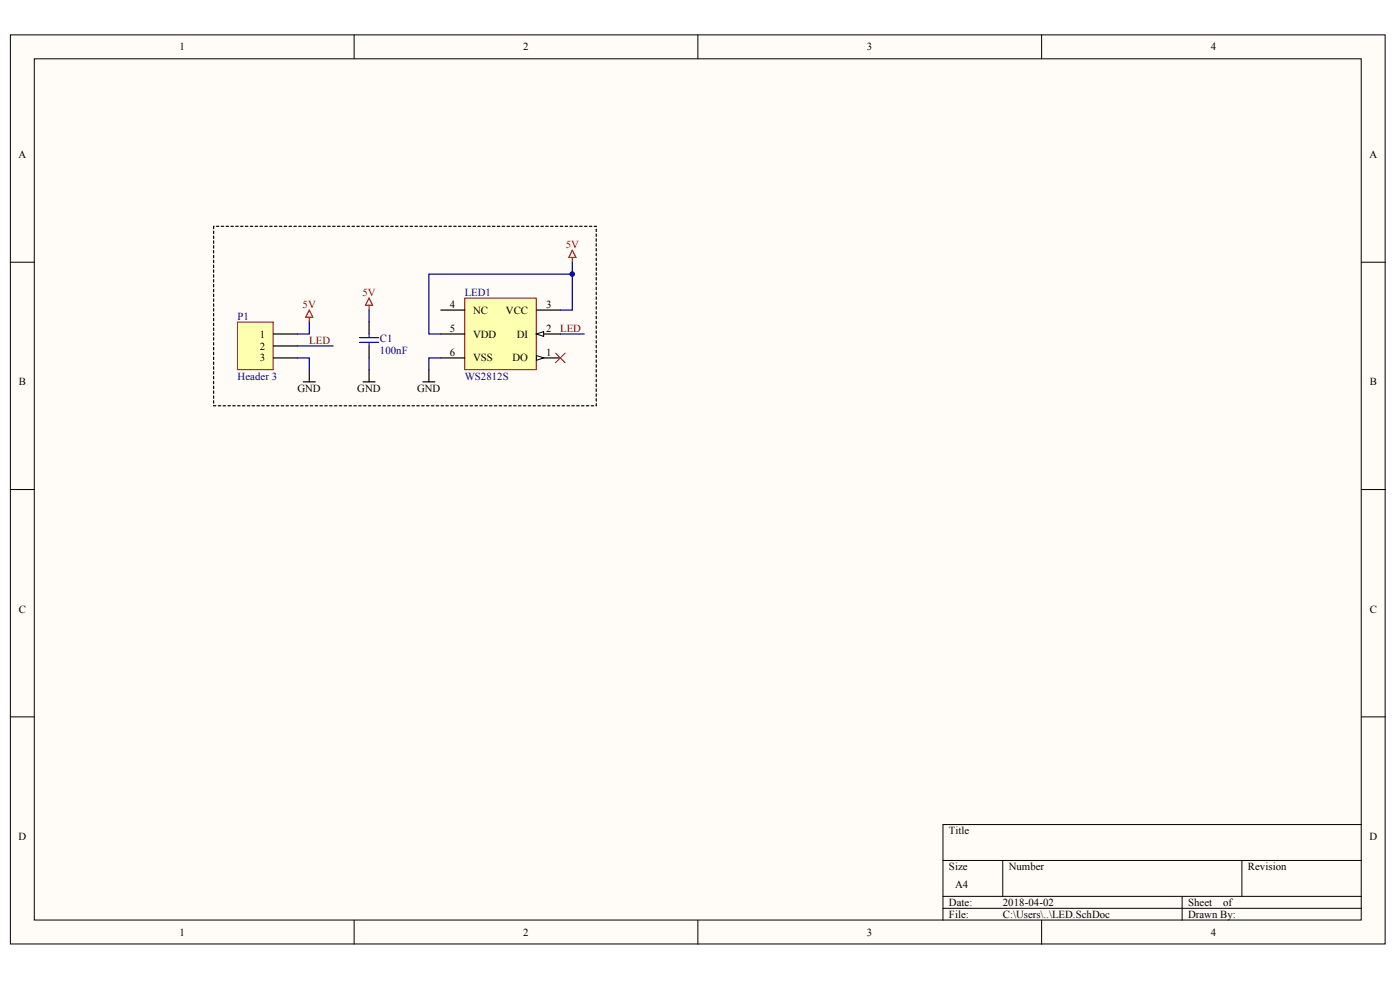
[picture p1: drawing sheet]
<svg xmlns="http://www.w3.org/2000/svg" width="291mm" height="204mm" viewBox="0 0 291 204" stroke-linecap="round" stroke-linejoin="round" font-family="sans-serif">
<g fill="#fffcf8" stroke="#000" stroke-width=".21">
<path d="M2.2 7.2h285.8v189h-285.8z"/>
<path d="M7.1 12.2h275.9v179h-275.9z"/>
</g>
<g fill="none" stroke="#000" stroke-width=".21">
<path d="M73.6 7.2v5M145.1 7.2v5M216.5 7.2v5M2.2 54.5h4.9M283 54.5h5M2.2 101.8h4.9M283 101.8h5M2.2 149h4.9M283 149h5M196 178.9h87M208.5 178.9v7.4M258.2 178.9v7.4"/>
<path d="M283 171.4h-87v19.9M73.6 191.3v5M145.1 191.3v5M196 186.3h87M196 188.8h87M216.5 191.3v5M245.7 186.3v5"/>
</g>
<path d="M96.6 62h14.9v14.8h-14.9z" fill="#ffffb0" stroke="#800000" stroke-width=".21"/>
<path d="M111.5 74.4h5" fill="none" stroke="#000" stroke-width=".25"/>
<path d="M111.5 73.9l1.5 .5-1.5 .5z" fill="#fffcf8" stroke="#000" stroke-width=".21"/>
<path d="M111.5 69.4h5" fill="none" stroke="#000" stroke-width=".25"/>
<path d="M111.5 69.4l1.5-.5v1z" fill="#fffcf8" stroke="#000" stroke-width=".21"/>
<path d="M76.7 66.9v2.5M76.7 71.9v2.5M91.6 64.4h5M91.6 69.4h5M91.6 74.4h5M111.5 64.4h5" fill="none" stroke="#000" stroke-width=".25"/>
<path d="M74.7 71.2h4M74.7 70.2h4M76.7 69.4v.8M76.7 71.2v.7" fill="none" stroke="#00f" stroke-width=".25"/>
<path d="M49.4 66.9h7.4v9.9h-7.4z" fill="#ffffb0" stroke="#800000" stroke-width=".21"/>
<path d="M56.8 69.4h5M56.8 71.9h5M56.8 74.4h5M63.1 79.4h2.4M64.3 76.9v2.5M75.5 79.4h2.5M76.7 76.9v2.5M87.9 79.4h2.5M89.2 76.9v2.5" fill="none" stroke="#000" stroke-width=".25"/>
<path d="M119 52l.7 1.5h-1.5zM119 53.5v1M64.3 64.4l.7 1.5h-1.4zM64.3 65.9v1M76.7 62l.8 1.5h-1.5zM76.7 63.5v.9" fill="none" stroke="#bf0000" stroke-width=".25"/>
<path d="M119 54.5v9.9h-2.5M119 57h-29.8v12.4h2.4M61.8 74.4h2.5v2.5M61.8 71.9h7.5M64.3 66.9v2.5h-2.5M76.7 64.4v2.5M76.7 74.4v2.5M91.6 74.4h-2.4v2.5M116.5 69.4h5" fill="none" stroke="#000080" stroke-width=".25"/>
<circle cx="119" cy="57" r=".47" fill="#000080" stroke="#000080" stroke-width=".21"/>
<path d="M44.4 47v37.3h79.6v-37.3h-79.6" fill="none" stroke="#000" stroke-width=".25" stroke-dasharray=".5 .5"/>
<path d="M115.5 73.4l2 2M117.5 73.4l-2 2" fill="none" stroke="#f00" stroke-width=".21"/>
<g font-size="2.2">
<text x="37.3" y="10.5">1</text>
<text x="108.8" y="10.5">2</text>
<text x="180.2" y="10.5">3</text>
<text x="251.7" y="10.5">4</text>
<text x="3.8" y="32.9">A</text>
<text x="284.7" y="32.9">A</text>
<text x="93.5" y="64">4</text>
<text x="98.3" y="65.2">NC</text>
<text x="105.2" y="65.2">VCC</text>
<text x="113.5" y="64">3</text>
<text x="54" y="70.2">1</text>
<text x="93.5" y="68.9">5</text>
<text x="98.3" y="70.2">VDD</text>
<text x="107.4" y="70.2">DI</text>
<text x="113.5" y="68.9">2</text>
<text x="54" y="72.7">2</text>
<text x="54" y="75.1">3</text>
<text x="93.5" y="73.9">6</text>
<text x="98.3" y="75.1">VSS</text>
<text x="106.5" y="75.1">DO</text>
<text x="113.5" y="73.9">1</text>
<text x="3.9" y="80.1">B</text>
<text x="61.9" y="81.4">GND</text>
<text x="74.3" y="81.4">GND</text>
<text x="86.7" y="81.4">GND</text>
<text x="284.8" y="80.1">B</text>
<text x="3.9" y="127.4">C</text>
<text x="284.8" y="127.4">C</text>
<text x="197.3" y="173.4">Title</text>
<text x="3.8" y="174.6">D</text>
<text x="284.7" y="174.6">D</text>
<text x="197.3" y="180.8">Size</text>
<text x="198.5" y="184.6">A4</text>
<text x="209.7" y="180.8">Number</text>
<text x="259.4" y="180.8">Revision</text>
<text x="197.3" y="188.3">Date:</text>
<text x="197.3" y="190.8">File:</text>
<text x="208.5" y="188.3">2018-04-02</text>
<text x="208.5" y="190.8">C:\Users\..\LED.SchDoc</text>
<text x="247" y="188.3">Sheet</text>
<text x="247" y="190.8">Drawn By:</text>
<text x="254.3" y="188.3">of</text>
<text x="37.3" y="194.5">1</text>
<text x="108.8" y="194.5">2</text>
<text x="180.2" y="194.5">3</text>
<text x="251.7" y="194.5">4</text>
</g>
<g font-size="2.2" fill="#bf0000">
<text x="117.6" y="51.5">5V</text>
<text x="62.9" y="64">5V</text>
<text x="75.3" y="61.5">5V</text>
</g>
<g font-size="2.2" fill="#000080">
<text x="96.6" y="61.5">LED1</text>
<text x="49.4" y="66.4">P1</text>
<text x="79" y="71.2">C1</text>
<text x="79" y="73.7">100nF</text>
<text x="49.4" y="78.9">Header 3</text>
<text x="96.6" y="78.9">WS2812S</text>
</g>
<g font-size="2.2" fill="#800000">
<text x="64.3" y="71.4">LED</text>
<text x="116.5" y="68.9">LED</text>
</g>
</svg>
